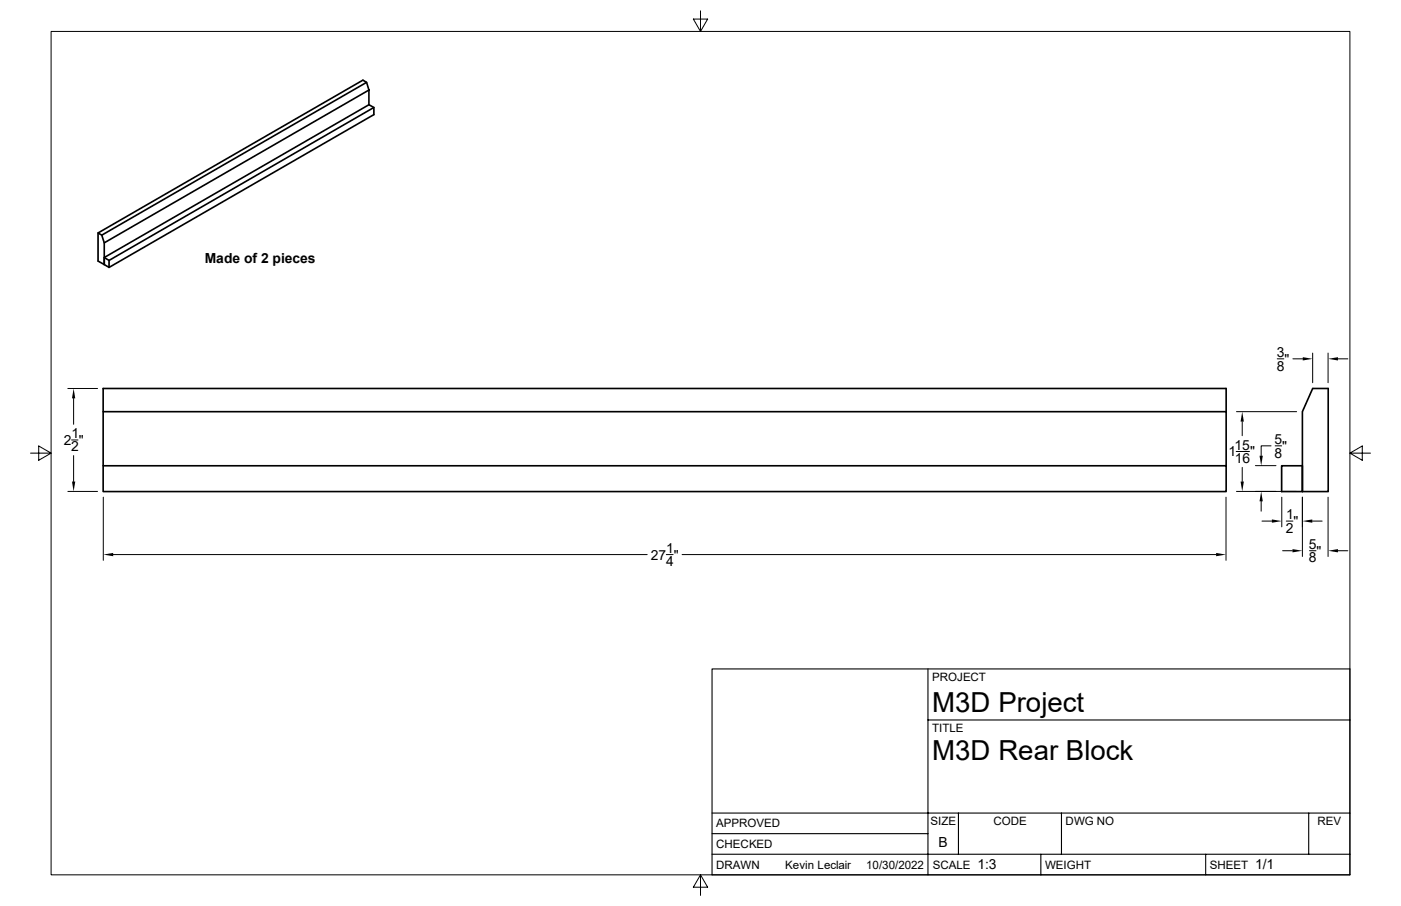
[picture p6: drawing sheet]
<svg xmlns="http://www.w3.org/2000/svg" width="432mm" height="279mm" viewBox="0 0 432 279" stroke-linecap="round" stroke-linejoin="round" font-family="sans-serif">
<g fill="none" stroke="#000" stroke-width=".51">
<path d="M113 25.4l.7 2.4M113.7 27.8l-81.6 47.1v6.7M113.7 32.3l-81.6 47.1v2.2M113.7 32.3l1.5 .8v2.2l-81.6 47.2M113.7 27.8v4.5M115.2 33.1l-81.6 47.2M30.2 71.8l1.2 .7M31.4 72.5l81.6-47.1-1.2-.7-81.6 47.1v8.7l1.9 1.1M31.4 72.5l.7 2.4M32.1 79.4l1.5 .9v2.2l-1.5-.9M404.6 119.8h4.8v31.8h-8v-24.6zM31.8 127v-7.2h346.1v23.8"/>
<path d="M377.9 127h-346.1v16.6M31.8 143.6h346.1v8h-346.1zM395 143.6h6.4v8h-6.4z"/>
</g>
<g fill="none" stroke="#000" stroke-width=".31">
<path d="M15.7 9.7h400.4v260.1h-400.4zM215.9 3.3v6.4l-2.2-3.8h4.4l-2.2 3.8M20.9 119.8h9.2M393.7 110.7h2M398.5 110.7h3M404.6 108.9v9.1M409.3 108.9v9.1M412.4 110.7h3M9.4 139.7h6.3l-3.8-2.2v4.4l3.8-2.2M22.1 135.7h1.9M22.7 122.9v8M381 139.2h4.1"/>
<path d="M381.1 127h18.5M382.9 130v4.4M391.8 137.5h-3.1v3M393 137.5h2M416.1 139.7l3.8 2.2v-4.4l-3.8 2.2h6.3M20.9 151.6h9.2M22.7 140.5v8M31.8 153.3v19.5M377.9 153.3v19.5M381.1 151.6h18.5M382.9 144.1v4.4M386.9 143.6h6.4"/>
<path d="M388.7 154.6v3M395.1 153.3v9.2M401.4 153.3v18.3M409.3 153.3v18.3M34.9 171h164.6M205.4 171h2.1M210.2 171h164.6M389 160.7h3M395.3 169.8h3.1M396.5 160.7h2M403.6 169.8h2M404.5 160.7h3"/>
<path d="M412.4 169.8h3M215.9 269.8l2.2 3.8h-4.4l2.2-3.8v6.3"/>
</g>
<path d="M219.5 206.3h196.6v63.5h-196.6zM286 206.3v63.5M286 222h130.1M219.5 257.1h66.5M219.5 250.7h196.6M295.4 250.7v12.7M327.2 250.7v12.7M403.4 250.7v12.7M219.5 263.4h196.6M320.8 263.4v6.4M371.6 263.4v6.4" fill="none" stroke="#000" stroke-width=".34"/>
<g fill="#000">
<path d="M401.5 110.2l3.1 .5-3.1 .5zM409.3 110.7l3.1-.5v1zM22.7 119.8l.5 3.1h-1zM382.9 127l.5 3h-1zM22.2 148.5h1l-.5 3.1zM382.4 148.5h1l-.5 3.1zM388.7 151.6l.5 3h-1zM388.2 140.5h1l-.5 3.1zM31.8 171l3.1-.5v1zM374.8 170.5l3.1 .5-3.1 .5zM392 160.2l3.1 .5-3.1 .5zM398.4 169.3l3 .5-3 .5z"/>
<path d="M401.4 160.7l3.1-.5v1zM409.3 169.8l3.1-.5v1z"/>
</g>
<g font-size="8.5">
<text x="287.3" y="219.5">M3D Project</text>
<text x="287.3" y="234.5">M3D Rear Block</text>
</g>
<g font-size="4.3">
<text x="63.1" y="81.1">Made of 2 pieces</text>
<text x="393.5" y="110.2">3</text>
<text x="395.9" y="112.2">&quot;</text>
<text x="393.5" y="114.3">8</text>
<text x="19.7" y="137.2">2 &quot;</text>
<text x="22" y="135.2">1</text>
<text x="392.8" y="137">5</text>
<text x="21.9" y="139.2">2</text>
<text x="378.6" y="140.8">1</text>
<text x="380.5" y="138.7">15</text>
<text x="380.6" y="142.9">16</text>
<text x="385.3" y="140.8">&quot;</text>
<text x="392.9" y="141.1">8</text>
<text x="395.2" y="139">&quot;</text>
<text x="396.4" y="160.2">1</text>
<text x="396.3" y="164.3">2</text>
<text x="398.7" y="162.2">&quot;</text>
<text x="200.6" y="172.6">27 &quot;</text>
<text x="205.4" y="170.5">1</text>
<text x="403.4" y="169.3">5</text>
<text x="403.4" y="173.4">8</text>
<text x="405.8" y="171.4">&quot;</text>
<text x="205.3" y="174.6">4</text>
<text x="289.3" y="261.2">B</text>
<text x="301.2" y="268.1">1:3</text>
<text x="386.8" y="268.1">1/1</text>
</g>
<g font-size="3.6">
<text x="287.3" y="210.1">PROJECT</text>
<text x="287.3" y="225.8">TITLE</text>
<text x="220.7" y="255.2">APPROVED</text>
<text x="286.8" y="254.5">SIZE</text>
<text x="306.2" y="254.5">CODE</text>
<text x="328.4" y="254.5">DWG NO</text>
<text x="406" y="254.5">REV</text>
<text x="220.7" y="261.5">CHECKED</text>
<text x="220.7" y="267.9">DRAWN</text>
<text x="242" y="267.9">Kevin Leclair</text>
<text x="267" y="267.9">10/30/2022</text>
<text x="287.5" y="267.9">SCALE</text>
<text x="322.1" y="267.9">WEIGHT</text>
<text x="372.9" y="267.9">SHEET</text>
</g>
</svg>
